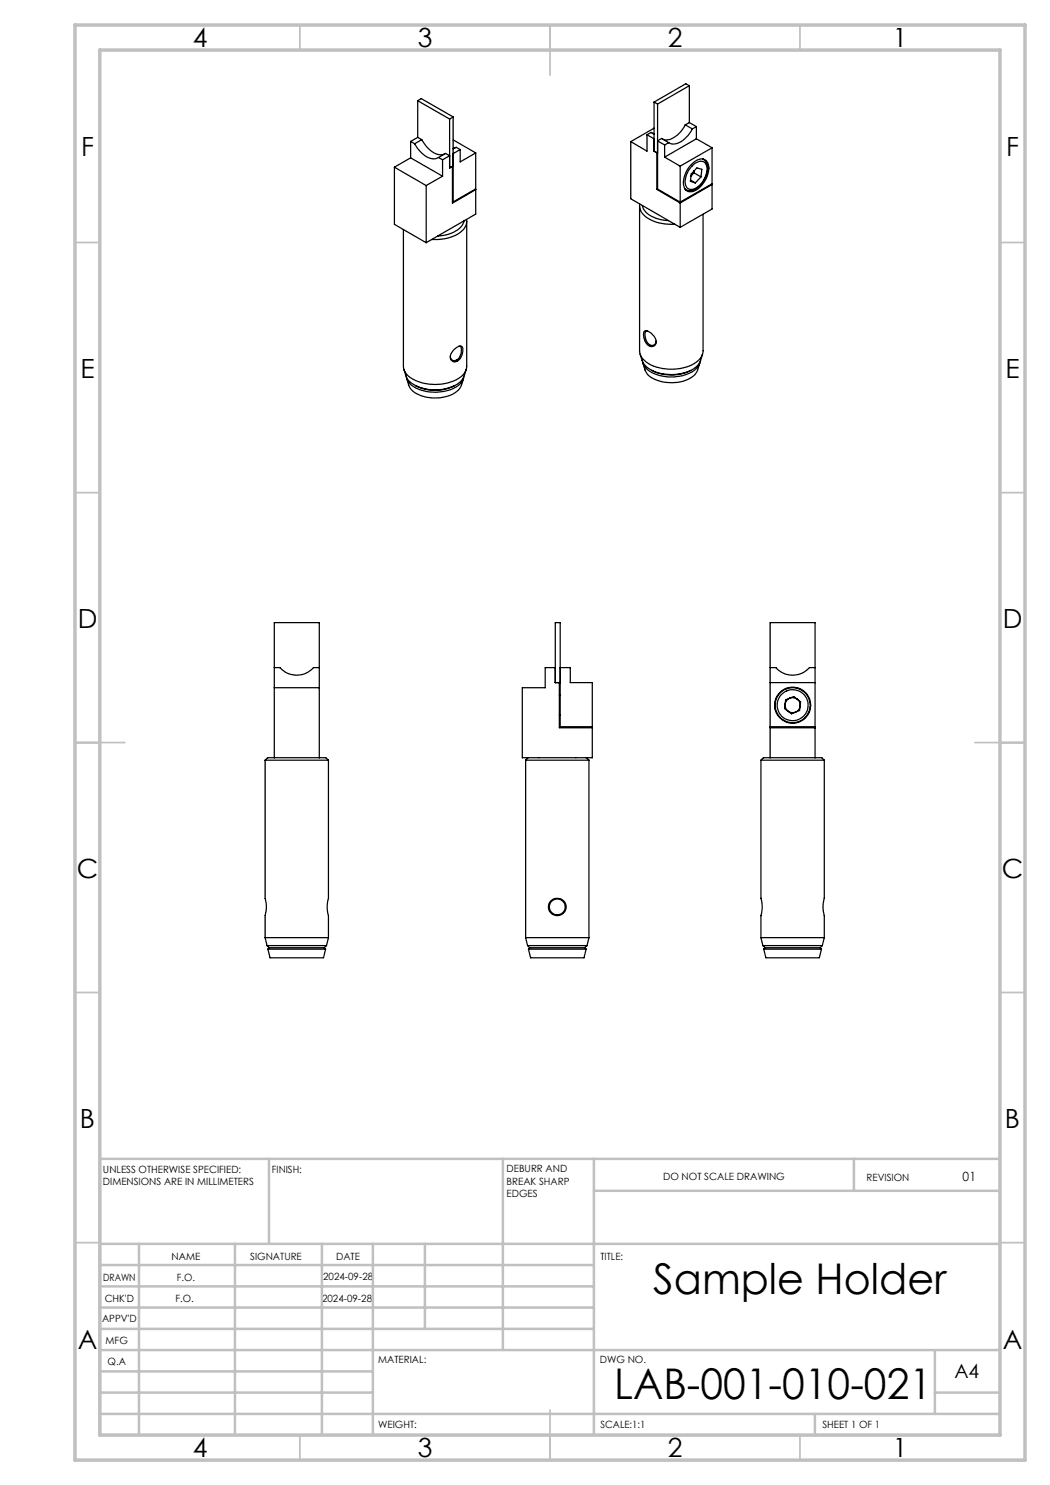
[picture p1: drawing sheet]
<svg xmlns="http://www.w3.org/2000/svg" width="210mm" height="297mm" viewBox="0 0 210 297" stroke-linecap="round" stroke-linejoin="round" font-family="sans-serif">
<g fill="none" stroke="#000" stroke-width=".25">
<path d="M137.9 17.1l-.7-.3-6.4 3.6M137.9 17.1l-6.4 3.7M137.9 17.1v7.4M78.9 33.4l6.3 3.7M78.9 33.4v11.5l6.3 3.6M82.1 31.6l6.4 3.6M82.1 31.6l-3.2 1.8M82.1 28.3v3.3M82.1 28.3l.8 .4M82.9 28.7a4.7 4.7 0 0 0 4.2 3l.6-.2M83.5 20.1l.7-.4 6.4 3.7M83.5 20.1l6.4 3.7"/>
<path d="M83.5 20.1v7.4M83.5 27.5l.8 .4M83.5 27.5l-1.4 .8M84.3 27.9a5.3 5.3 0 0 0 3.9 3.1l.7-.2M84.3 27.9l-1.4 .8M85.2 37.1v11.4M87.7 31.5l1.4-.8 .8 .4-1.4 .9M87.7 31.5l.8 .5M88.5 35.2l-3.3 1.9M88.5 32v3.2M89.9 23.8v9.8M89.9 33.6l.6-.3v7.3l4.6-2.7"/>
<path d="M90.6 29.8l.6-.3 .8 .4M90.6 23.4v17M90.6 28l4.5 2.6M90.6 23.4l-.7 .4M90.6 33.2l-.7 .4M91 29.6l-.4 .1M92 29.9l-1.4 .8M92 29.9v2.5l3.1-1.8M95 37.8l.1 .1M95.1 30.6v7.2l-4.5 2.6M95.1 37.9v4.9l-9.9 5.7M126.2 28.3v11.5l9.8 5.7"/>
<path d="M129.4 26.9l1.4 .9M129.4 26.9v3.3l-3.2-1.9M130.5 26.6l.3 .1M130.8 20.4l.7 .4M130.8 30.2l.7 .4M130.8 20.4v9.8M130.8 30.2l.6 .3v7.4M130.8 26.8l-.6-.3-.8 .4M130.8 25.6l-4.6 2.7M131.4 37.9l4.6 2.7M131.5 37.8l4.5 2.6M131.5 20.8v17"/>
<path d="M131.5 37.8l-.1 .1M132.9 29v2.4M132.9 31.4l3.1 1.8M133.7 28.5l-1.4-.8-.8 .5 1.4 .8M133.7 28.5l-.8 .5M136 33.2v7.2M137 37.8l.2 .1M137.1 25a5.1 5.1 0 0 1-3.9 3l-.6-.1M137.1 37.8l.1 .1M137.1 25l1.4 .8M137.9 24.5l1.4 .8M137.9 24.5l-.8 .5"/>
<path d="M138.1 36l1 .6M138.2 35.2h.1M138.3 32.9a2.2 2.2 0 0 1 3-.8 3.7 3.7 0 0 1-.5 4.4 3 3 0 0 1-3.4 1.7 2.72 2.72 0 0 1-.4-3.3l.4-.9zM138.5 25.8a4.6 4.6 0 0 1-4.2 3l-.6-.3M138.7 32.9a1.65 1.65 0 0 1 2.4-.2 3.8 3.8 0 0 1-1.2 4.4 1.92 1.92 0 0 1-2.5 .5 3.6 3.6 0 0 1 1-4.4zM138.8 34.2l-.6 1M138.8 34.6l1.4 .8M138.8 34.6l-.6 .6M138.8 34.1v.5M139.3 27.8l-6.4 3.6M139.3 27.8l3.1 1.8M139.3 25.3v2.5"/>
<path d="M139.3 25.3l-.8 .5M140.2 35.4l.2-1.5-1-.3-1.1 1.2-.2 1.5 1 .3M140.2 35.4l-1.1 1.2M140.5 31.8l.2 .1M140.7 31.9h.1M140.7 31.9a2.5 2.5 0 0 1 .6 3.2 4.1 4.1 0 0 1-3.5 3l-.6-.2M142.3 36.8l.1 .1M142.4 29.6l-6.4 3.6M142.4 29.6v7.2l-6.4 3.6M142.4 36.9v4.9l-6.4 3.7M142.4 36.9l-6.4 3.7M90.5 40.3l.1 .1"/>
<path d="M92.8 44.2a4.6 4.6 0 0 1-4.2 2.9l-1 .1M93.3 43.9a3.1 3.1 0 0 1-2.2 3.2 10 10 0 0 1-4.7 .8M93.3 44.3v28.9a3.6 3.6 0 0 1-2.8 3.1 9.2 9.2 0 0 1-9.1-1.3l-.6-1.1-.1-.7v-27.3M127.9 41.2v29a4 4 0 0 0 3.4 3.2 9.1 9.1 0 0 0 8.6-1.5l.4-.6 .3-1.1v-27.3M128 40.8a3.1 3.1 0 0 0 2.2 3.2 10 10 0 0 0 4.7 .8M128.5 41.1a3.9 3.9 0 0 0 3.1 2.7l2.1 .3M136 40.6v4.9M80.8 73.9l.4 1.2a4.3 4.3 0 0 0 3.3 2.5 8.3 8.3 0 0 0 7.8-1.5 4.5 4.5 0 0 0 .9-2.2M81.3 75.4a3.7 3.7 0 0 0 2.9 2.6 8.6 8.6 0 0 0 7.8-1.2l.5-.6 .2-.8M81.4 75.7a3.9 3.9 0 0 0 1.2 2.5 7.8 7.8 0 0 0 9.1-.2l.6-1 .4-1.3M83.1 77.1a8.7 8.7 0 0 0 7.8 0M90.7 70l.8-.6a.61 .61 0 0 1 .8-.2 .61 .61 0 0 1 .3 .8 2.31 2.31 0 0 1-1.6 2.4 1.07 1.07 0 0 1-1-.7 1.07 1.07 0 0 1 .3-1.1z"/>
<path d="M91.8 69.2h.1a1.38 1.38 0 0 1 .1 1.9 1.04 1.04 0 0 1-.7 1 1.04 1.04 0 0 1-1.2-.4v-.4M128 70.8l.4 1.3a5 5 0 0 0 4.2 2.7 7.8 7.8 0 0 0 7.1-1.9l.4-.7 .4-1.4M128.5 72.4a4.4 4.4 0 0 0 3.9 2.8 7.7 7.7 0 0 0 7.1-1.7l.4-.6 .1-.5M128.6 72.6l.4 1.4a3.9 3.9 0 0 0 3.1 2.3 7.6 7.6 0 0 0 6.9-1.4 4.5 4.5 0 0 0 .9-2.3M129 66.2a2.39 2.39 0 0 1 2.1 2.7 1.11 1.11 0 0 1-1.1 .4 1.11 1.11 0 0 1-.8-.8 2.23 2.23 0 0 1-.2-2.3zM129.5 66.2h-.3a2.14 2.14 0 0 0 1.2 2.9h.2a.8 .8 0 0 0 .6-.9M130.4 74.1a8.6 8.6 0 0 0 7.7 0M54.9 133.5h1.1a4.5 4.5 0 0 0 6.7 0h1.2M54.9 137.5h9M111.1 133.5h-2.1v4h-4.5v14h14v-5.9h-6.6v-9.1M111.9 139h.1M112 133.5h2.1v3h4.4v8.8h-6.5v-20.8h-.9v12h.9"/>
<path d="M154 133.5h1.2a4.5 4.5 0 0 0 6.7 0h1.1M154 136.5h9M157.1 140l1.6-.7 1.4 1.1-.2 1.7-1.6 .7-1.4-1.1zM53 152h12.7M53 152v27.7a6.2 6.2 0 0 1 0 3.4v4.4M54.9 151.5h-1.4l-.5 .5M54.9 151.5v-27h9v27M54.9 151.5h9M63.9 151.5h1.3l.5 .5M65.7 152v27.7a6.2 6.2 0 0 0 0 3.4v4.4M105.1 152h12.7M105.1 152v35.5"/>
<path d="M105.6 151.5l-.5 .5M111.9 143h.1M117.3 151.5l.5 .5M117.8 152v35.5M152.2 152h12.7M152.2 152v27.7a6.2 6.2 0 0 1 0 3.4v4.4M154 151.5h-1.3l-.5 .5M154 145.3h9M154 151.5v-27h9v27M154 151.5h9M154 145.6h9M163 151.5h1.4l.5 .5"/>
<path d="M164.9 152v27.7a6.2 6.2 0 0 0 0 3.4v4.4M53 187.5h12.7M53 187.5l.4 1.6M53.4 189.1h11.9M53.4 189.1l.4 .4M53.6 189.8h11.5M53.6 189.8l.4 1.8h10.7l.4-1.8M53.8 189.5h11M53.8 189.5l-.2 .3M64.8 189.5l.3 .3M65.3 189.1l-.5 .4M65.7 187.5l-.4 1.6"/>
<path d="M105.1 187.5h12.7M105.1 187.5l.4 1.6M105.5 189.1h11.9M105.5 189.1l.4 .4M105.7 189.8h11.5M105.7 189.8l.4 1.8h10.7l.4-1.8M105.9 189.5h11M105.9 189.5l-.2 .3M116.9 189.5l.3 .3M117.4 189.1l-.5 .4M117.8 187.5l-.4 1.6M152.2 187.5h12.7"/>
<path d="M152.2 187.5l.4 1.6M152.6 189.1h11.9M152.6 189.1l.4 .4M152.8 189.8h11.5M152.8 189.8l.4 1.8h10.7l.4-1.8M153 189.5h11M153 189.5l-.2 .3M164 189.5l.3 .3M164.5 189.1l-.5 .4M164.9 187.5l-.4 1.6"/>
<circle cx="158.5" cy="141" r="3.1"/>
<circle cx="158.5" cy="141" r="1.51"/>
<circle cx="158.5" cy="141" r="3.5"/>
<circle cx="158.5" cy="141" r="3.6"/>
<circle cx="111.4" cy="181.4" r="1.59"/>
<circle cx="111.4" cy="181.4" r="1.77"/>
</g>
<g fill="none" stroke="#c0c0c0" stroke-width=".35">
<path d="M60 5v5M110 5v10M160 5v5M15 48.5h5M200 48.5h5M15 98.5h5M200 98.5h5M15 148.5h10M195 148.5h10M15 198.5h5M200 198.5h5M15 248.5h5"/>
<path d="M200 248.5h5M60 287v5M110 282v10M160 287v5"/>
</g>
<g fill="none" stroke="#c0c0c0" stroke-width=".5">
<path d="M53.8 231.8v17M100.6 231.8v38.2M118.8 231.8v55.2M118.8 238.2h81.2M170.8 231.8v6.4M200 231.8h-180v55.2M20 248.8h180M20 257.3h98.8M20 253h98.8M27.8 248.8v38.2M47 248.8v38.2M64.4 248.8v38.2"/>
<path d="M74.6 248.8v38.2M85 248.8v17M20 265.8h98.8M20 261.5h98.8M20 278.5h54.6M20 274.3h54.6M20 270h180M187 278.5h13M187 270v12.8M20 282.8h180M163 282.8v4.2"/>
</g>
<path d="M15 5h190v287h-190zM20 10h180v277h-180z" fill="none" stroke="#c0c0c0" stroke-width=".7"/>
<g font-size="8.5">
<text x="130.7" y="258.8">Sample Holder</text>
<text x="122.8" y="279.7">LAB-001-010-021</text>
</g>
<g font-size="5.3">
<text x="38.5" y="9.5">4</text>
<text x="83.5" y="9.5">3</text>
<text x="133.6" y="9.5">2</text>
<text x="178.6" y="9.5">1</text>
<text x="16.2" y="31.3">F</text>
<text x="201.2" y="31.3">F</text>
<text x="16.1" y="75.5">E</text>
<text x="201.1" y="75.5">E</text>
<text x="15.5" y="125.5">D</text>
<text x="200.5" y="125.5">D</text>
<text x="15.4" y="175.5">C</text>
<text x="200.4" y="175.5">C</text>
<text x="16" y="225.5">B</text>
<text x="201" y="225.5">B</text>
<text x="15.5" y="269.8">A</text>
<text x="200.5" y="269.8">A</text>
<text x="38.5" y="291.5">4</text>
<text x="83.5" y="291.5">3</text>
<text x="133.6" y="291.5">2</text>
<text x="178.6" y="291.5">1</text>
</g>
<text font-size="3.9" x="190.9" y="275.5">A4</text>
<text font-size="2.5" x="192.5" y="236.1">01</text>
<g font-size="2">
<text x="20.6" y="234.6">UNLESS OTHERWISE SPECIFIED:</text>
<text x="20.6" y="237.1">DIMENSIONS ARE IN MILLIMETERS</text>
<text x="54.4" y="234.6">FINISH:</text>
<text x="101.3" y="234.5">DEBURR AND</text>
<text x="101.3" y="237">BREAK SHARP</text>
<text x="101.3" y="239.5">EDGES</text>
<text x="132.6" y="236">DO NOT SCALE DRAWING</text>
<text x="173.3" y="236.2">REVISION</text>
<text x="34.3" y="252">NAME</text>
<text x="50" y="251.9">SIGNATURE</text>
<text x="67.2" y="251.9">DATE</text>
<text x="120.1" y="251.9">TITLE:</text>
<text x="20.6" y="256.1">DRAWN</text>
<text x="35.3" y="256.1">F.O.</text>
<text x="64.6" y="255.9">2024-09-28</text>
<text x="20.9" y="260.3">CHK'D</text>
<text x="35.1" y="260.3">F.O.</text>
<text x="64.4" y="260.3">2024-09-28</text>
<text x="20.4" y="264.4">APPV'D</text>
<text x="21.1" y="268.8">MFG</text>
<text x="21.5" y="273">Q.A</text>
<text x="75.6" y="272.5">MATERIAL:</text>
<text x="120" y="272.5">DWG NO.</text>
<text x="75.6" y="285.5">WEIGHT:</text>
<text x="120.1" y="285.6">SCALE:1:1</text>
<text x="164.5" y="285.6">SHEET 1 OF 1</text>
</g>
</svg>
